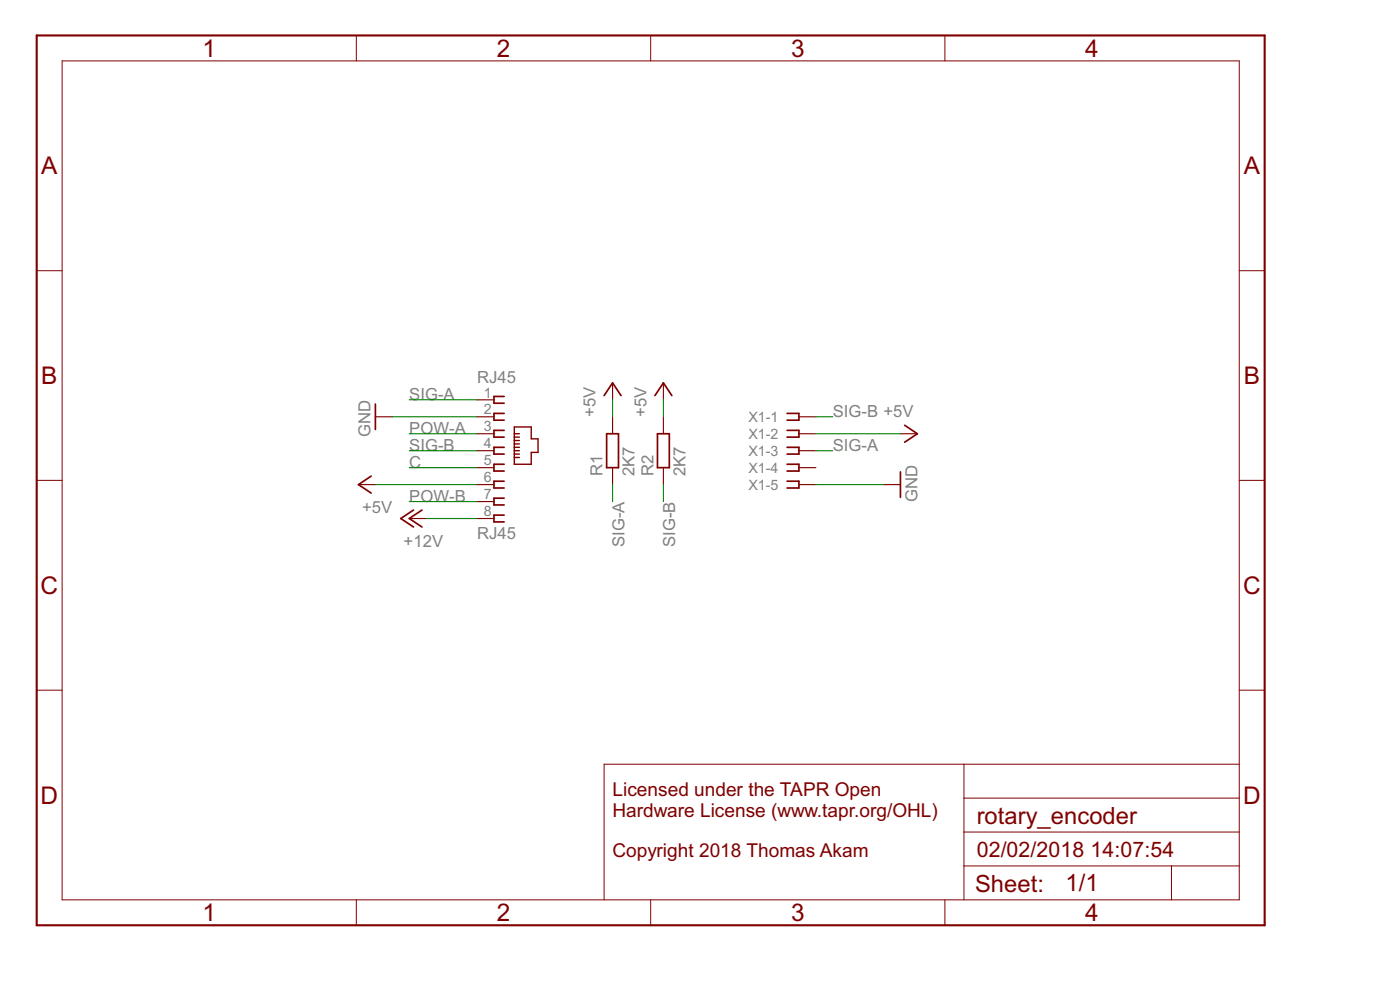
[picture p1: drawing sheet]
<?xml version="1.0" encoding="utf-8"?>
<!DOCTYPE eagle SYSTEM "eagle.dtd">
<eagle version="6.6.0">
<drawing>
<settings>
<setting alwaysvectorfont="no"/>
<setting verticaltext="up"/>
</settings>
<grid distance="0.1" unitdist="inch" unit="inch" style="lines" multiple="1" display="no" altdistance="0.01" altunitdist="inch" altunit="inch"/>
<schematic xreflabel="%F%N/%S.%C%R" xrefpart="/%S.%C%R">
<libraries>
<library name="supply1">
<symbols>
<symbol name="GND">
<wire x1="-1.905" y1="0" x2="1.905" y2="0" width="0.254" layer="94"/>
<text x="-2.54" y="-2.54" size="1.778" layer="96">&gt;VALUE</text>
<pin name="GND" x="0" y="2.54" visible="off" length="short" direction="sup" rot="R270"/>
</symbol>
<symbol name="+12V">
<wire x1="1.27" y1="-1.905" x2="0" y2="0" width="0.254" layer="94"/>
<wire x1="0" y1="0" x2="-1.27" y2="-1.905" width="0.254" layer="94"/>
<wire x1="1.27" y1="-0.635" x2="0" y2="1.27" width="0.254" layer="94"/>
<wire x1="0" y1="1.27" x2="-1.27" y2="-0.635" width="0.254" layer="94"/>
<text x="-2.54" y="-5.08" size="1.778" layer="96" rot="R90">&gt;VALUE</text>
<pin name="+12V" x="0" y="-2.54" visible="off" length="short" direction="sup" rot="R90"/>
</symbol>
<symbol name="+5V">
<wire x1="1.27" y1="-1.905" x2="0" y2="0" width="0.254" layer="94"/>
<wire x1="0" y1="0" x2="-1.27" y2="-1.905" width="0.254" layer="94"/>
<text x="-2.54" y="-5.08" size="1.778" layer="96" rot="R90">&gt;VALUE</text>
<pin name="+5V" x="0" y="-2.54" visible="off" length="short" direction="sup" rot="R90"/>
</symbol>
</symbols>
<devicesets>
<deviceset name="GND" prefix="GND">
<gates>
<gate name="1" symbol="GND" x="0" y="0"/>
</gates>
<devices>
<device name="">
<technologies>
<technology name=""/>
</technologies>
</device>
</devices>
</deviceset>
<deviceset name="+12V" prefix="P+">
<gates>
<gate name="1" symbol="+12V" x="0" y="0"/>
</gates>
<devices>
<device name="">
<technologies>
<technology name=""/>
</technologies>
</device>
</devices>
</deviceset>
<deviceset name="+5V" prefix="P+">
<gates>
<gate name="1" symbol="+5V" x="0" y="0"/>
</gates>
<devices>
<device name="">
<technologies>
<technology name=""/>
</technologies>
</device>
</devices>
</deviceset>
</devicesets>
</library>
<library name="con-tycoelectronics-vertical_RJ45">
<symbols>
<symbol name="JACK8">
<wire x1="1.524" y1="8.128" x2="0" y2="8.128" width="0.254" layer="94"/>
<wire x1="0" y1="8.128" x2="0" y2="7.112" width="0.254" layer="94"/>
<wire x1="0" y1="7.112" x2="1.524" y2="7.112" width="0.254" layer="94"/>
<wire x1="1.524" y1="5.588" x2="0" y2="5.588" width="0.254" layer="94"/>
<wire x1="0" y1="5.588" x2="0" y2="4.572" width="0.254" layer="94"/>
<wire x1="0" y1="4.572" x2="1.524" y2="4.572" width="0.254" layer="94"/>
<wire x1="1.524" y1="3.048" x2="0" y2="3.048" width="0.254" layer="94"/>
<wire x1="0" y1="3.048" x2="0" y2="2.032" width="0.254" layer="94"/>
<wire x1="0" y1="2.032" x2="1.524" y2="2.032" width="0.254" layer="94"/>
<wire x1="1.524" y1="0.508" x2="0" y2="0.508" width="0.254" layer="94"/>
<wire x1="0" y1="0.508" x2="0" y2="-0.508" width="0.254" layer="94"/>
<wire x1="0" y1="-0.508" x2="1.524" y2="-0.508" width="0.254" layer="94"/>
<wire x1="1.524" y1="-2.032" x2="0" y2="-2.032" width="0.254" layer="94"/>
<wire x1="0" y1="-2.032" x2="0" y2="-3.048" width="0.254" layer="94"/>
<wire x1="0" y1="-3.048" x2="1.524" y2="-3.048" width="0.254" layer="94"/>
<wire x1="1.524" y1="-4.572" x2="0" y2="-4.572" width="0.254" layer="94"/>
<wire x1="0" y1="-4.572" x2="0" y2="-5.588" width="0.254" layer="94"/>
<wire x1="0" y1="-5.588" x2="1.524" y2="-5.588" width="0.254" layer="94"/>
<wire x1="3.048" y1="-2.032" x2="5.588" y2="-2.032" width="0.1998" layer="94"/>
<wire x1="5.588" y1="-2.032" x2="5.588" y2="-0.254" width="0.1998" layer="94"/>
<wire x1="5.588" y1="-0.254" x2="6.604" y2="-0.254" width="0.1998" layer="94"/>
<wire x1="6.604" y1="-0.254" x2="6.604" y2="1.778" width="0.1998" layer="94"/>
<wire x1="6.604" y1="1.778" x2="5.588" y2="1.778" width="0.1998" layer="94"/>
<wire x1="5.588" y1="1.778" x2="5.588" y2="3.556" width="0.1998" layer="94"/>
<wire x1="5.588" y1="3.556" x2="3.048" y2="3.556" width="0.1998" layer="94"/>
<wire x1="3.048" y1="3.556" x2="3.048" y2="2.54" width="0.1998" layer="94"/>
<wire x1="3.048" y1="2.54" x2="3.048" y2="2.032" width="0.1998" layer="94"/>
<wire x1="3.048" y1="2.032" x2="3.048" y2="1.524" width="0.1998" layer="94"/>
<wire x1="3.048" y1="1.524" x2="3.048" y2="1.016" width="0.1998" layer="94"/>
<wire x1="3.048" y1="1.016" x2="3.048" y2="0.508" width="0.1998" layer="94"/>
<wire x1="3.048" y1="0.508" x2="3.048" y2="0" width="0.1998" layer="94"/>
<wire x1="3.048" y1="0" x2="3.048" y2="-0.508" width="0.1998" layer="94"/>
<wire x1="3.048" y1="-0.508" x2="3.048" y2="-1.016" width="0.1998" layer="94"/>
<wire x1="3.048" y1="-1.016" x2="3.048" y2="-2.032" width="0.1998" layer="94"/>
<wire x1="3.048" y1="2.54" x2="3.81" y2="2.54" width="0.1998" layer="94"/>
<wire x1="3.048" y1="2.032" x2="3.81" y2="2.032" width="0.1998" layer="94"/>
<wire x1="3.048" y1="1.524" x2="3.81" y2="1.524" width="0.1998" layer="94"/>
<wire x1="3.048" y1="1.016" x2="3.81" y2="1.016" width="0.1998" layer="94"/>
<wire x1="3.048" y1="0.508" x2="3.81" y2="0.508" width="0.1998" layer="94"/>
<wire x1="3.048" y1="0" x2="3.81" y2="0" width="0.1998" layer="94"/>
<wire x1="1.524" y1="-7.112" x2="0" y2="-7.112" width="0.254" layer="94"/>
<wire x1="0" y1="-7.112" x2="0" y2="-8.128" width="0.254" layer="94"/>
<wire x1="0" y1="-8.128" x2="1.524" y2="-8.128" width="0.254" layer="94"/>
<wire x1="1.524" y1="-9.652" x2="0" y2="-9.652" width="0.254" layer="94"/>
<wire x1="0" y1="-9.652" x2="0" y2="-10.668" width="0.254" layer="94"/>
<wire x1="0" y1="-10.668" x2="1.524" y2="-10.668" width="0.254" layer="94"/>
<wire x1="3.048" y1="-0.508" x2="3.81" y2="-0.508" width="0.1998" layer="94"/>
<wire x1="3.048" y1="-1.016" x2="3.81" y2="-1.016" width="0.1998" layer="94"/>
<text x="-2.54" y="10.16" size="1.778" layer="95">&gt;NAME</text>
<text x="-2.54" y="-13.208" size="1.778" layer="96">&gt;VALUE</text>
<pin name="1" x="-2.54" y="7.62" visible="pad" length="short" direction="pas" swaplevel="1"/>
<pin name="2" x="-2.54" y="5.08" visible="pad" length="short" direction="pas" swaplevel="1"/>
<pin name="3" x="-2.54" y="2.54" visible="pad" length="short" direction="pas" swaplevel="1"/>
<pin name="4" x="-2.54" y="0" visible="pad" length="short" direction="pas" swaplevel="1"/>
<pin name="5" x="-2.54" y="-2.54" visible="pad" length="short" direction="pas" swaplevel="1"/>
<pin name="6" x="-2.54" y="-5.08" visible="pad" length="short" direction="pas" swaplevel="1"/>
<pin name="7" x="-2.54" y="-7.62" visible="pad" length="short" direction="pas" swaplevel="1"/>
<pin name="8" x="-2.54" y="-10.16" visible="pad" length="short" direction="pas" swaplevel="1"/>
</symbol>
</symbols>
<devicesets>
<deviceset name="RJ45" prefix="X">
<gates>
<gate name="G$1" symbol="JACK8" x="0" y="0"/>
</gates>
<devices>
<device name="" package="RJ45-NO-SHIELD">
<connects>
<connect gate="G$1" pin="1" pad="1"/>
<connect gate="G$1" pin="2" pad="2"/>
<connect gate="G$1" pin="3" pad="3"/>
<connect gate="G$1" pin="4" pad="4"/>
<connect gate="G$1" pin="5" pad="5"/>
<connect gate="G$1" pin="6" pad="6"/>
<connect gate="G$1" pin="7" pad="7"/>
<connect gate="G$1" pin="8" pad="8"/>
</connects>
<technologies>
<technology name="-6L-B">
<attribute name="MF" value="" constant="no"/>
<attribute name="MPN" value="RJ45-6L-B" constant="no"/>
<attribute name="OC_FARNELL" value="unknown" constant="no"/>
<attribute name="OC_NEWARK" value="16R6090" constant="no"/>
</technology>
<technology name="-6L-S">
<attribute name="MF" value="" constant="no"/>
<attribute name="MPN" value="RJ45-6L-S" constant="no"/>
<attribute name="OC_FARNELL" value="unknown" constant="no"/>
<attribute name="OC_NEWARK" value="16R6091" constant="no"/>
</technology>
<technology name="-6X">
<attribute name="MF" value="" constant="no"/>
<attribute name="MPN" value="RJ45-6X" constant="no"/>
<attribute name="OC_FARNELL" value="unknown" constant="no"/>
<attribute name="OC_NEWARK" value="01P1604" constant="no"/>
</technology>
<technology name="-8L-B">
<attribute name="MF" value="TYCO ELECTRONICS" constant="no"/>
<attribute name="MPN" value="RJ45-8L-B" constant="no"/>
<attribute name="OC_FARNELL" value="1279843" constant="no"/>
<attribute name="OC_NEWARK" value="52K4445" constant="no"/>
</technology>
<technology name="-8L-S">
<attribute name="MF" value="TYCO ELECTRONICS" constant="no"/>
<attribute name="MPN" value="RJ45-8L-S" constant="no"/>
<attribute name="OC_FARNELL" value="unknown" constant="no"/>
<attribute name="OC_NEWARK" value="80K9067" constant="no"/>
</technology>
<technology name="-8X">
<attribute name="MF" value="" constant="no"/>
<attribute name="MPN" value="RJ45-8X" constant="no"/>
<attribute name="OC_FARNELL" value="unknown" constant="no"/>
<attribute name="OC_NEWARK" value="16R6101" constant="no"/>
</technology>
</technologies>
</device>
<device name="VERTICAL" package="RJ45-NO-SHIELD-VERTICAL">
<connects>
<connect gate="G$1" pin="1" pad="1"/>
<connect gate="G$1" pin="2" pad="2"/>
<connect gate="G$1" pin="3" pad="3"/>
<connect gate="G$1" pin="4" pad="4"/>
<connect gate="G$1" pin="5" pad="5"/>
<connect gate="G$1" pin="6" pad="6"/>
<connect gate="G$1" pin="7" pad="7"/>
<connect gate="G$1" pin="8" pad="8"/>
</connects>
<technologies>
<technology name=""/>
</technologies>
</device>
</devices>
</deviceset>
</devicesets>
</library>
<library name="con-samtec">
<symbols>
<symbol name="FPINV">
<wire x1="-1.778" y1="0.508" x2="0" y2="0.508" width="0.254" layer="94"/>
<wire x1="0" y1="0.508" x2="0" y2="-0.508" width="0.254" layer="94"/>
<wire x1="0" y1="-0.508" x2="-1.778" y2="-0.508" width="0.254" layer="94"/>
<text x="-2.54" y="2.54" size="1.778" layer="96">&gt;VALUE</text>
<text x="-3.048" y="0.762" size="1.524" layer="95" rot="R180">&gt;NAME</text>
<pin name="1" x="2.54" y="0" visible="off" length="short" direction="pas" rot="R180"/>
</symbol>
<symbol name="FPIN">
<wire x1="-1.778" y1="0.508" x2="0" y2="0.508" width="0.254" layer="94"/>
<wire x1="0" y1="0.508" x2="0" y2="-0.508" width="0.254" layer="94"/>
<wire x1="0" y1="-0.508" x2="-1.778" y2="-0.508" width="0.254" layer="94"/>
<text x="-3.048" y="0.762" size="1.524" layer="95" rot="R180">&gt;NAME</text>
<pin name="1" x="2.54" y="0" visible="off" length="short" direction="pas" rot="R180"/>
</symbol>
</symbols>
<devicesets>
<deviceset name="SSW-105-02-S-S" prefix="X">
<gates>
<gate name="-1" symbol="FPINV" x="0" y="5.08" addlevel="always"/>
<gate name="-2" symbol="FPIN" x="0" y="2.54" addlevel="always"/>
<gate name="-3" symbol="FPIN" x="0" y="0" addlevel="always"/>
<gate name="-4" symbol="FPIN" x="0" y="-2.54" addlevel="always"/>
<gate name="-5" symbol="FPIN" x="0" y="-5.08" addlevel="always"/>
</gates>
<devices>
<device name="" package="SSW-105-02-S-S">
<connects>
<connect gate="-1" pin="1" pad="1"/>
<connect gate="-2" pin="1" pad="2"/>
<connect gate="-3" pin="1" pad="3"/>
<connect gate="-4" pin="1" pad="4"/>
<connect gate="-5" pin="1" pad="5"/>
</connects>
<technologies>
<technology name="">
<attribute name="MF" value="" constant="no"/>
<attribute name="MPN" value="SSW-105-02-S-S" constant="no"/>
<attribute name="OC_FARNELL" value="unknown" constant="no"/>
<attribute name="OC_NEWARK" value="11P9399" constant="no"/>
</technology>
</technologies>
</device>
<device name="-RA" package="SSW-105-02-S-S-RA">
<connects>
<connect gate="-1" pin="1" pad="1"/>
<connect gate="-2" pin="1" pad="2"/>
<connect gate="-3" pin="1" pad="3"/>
<connect gate="-4" pin="1" pad="4"/>
<connect gate="-5" pin="1" pad="5"/>
</connects>
<technologies>
<technology name="">
<attribute name="MF" value="" constant="no"/>
<attribute name="MPN" value="SSW-105-02-S-S-RA" constant="no"/>
<attribute name="OC_FARNELL" value="unknown" constant="no"/>
<attribute name="OC_NEWARK" value="11P9400" constant="no"/>
</technology>
</technologies>
</device>
</devices>
</deviceset>
</devicesets>
</library>
<library name="rcl">
<symbols>
<symbol name="R-EU">
<wire x1="-2.54" y1="-0.889" x2="2.54" y2="-0.889" width="0.254" layer="94"/>
<wire x1="2.54" y1="0.889" x2="-2.54" y2="0.889" width="0.254" layer="94"/>
<wire x1="2.54" y1="-0.889" x2="2.54" y2="0.889" width="0.254" layer="94"/>
<wire x1="-2.54" y1="-0.889" x2="-2.54" y2="0.889" width="0.254" layer="94"/>
<text x="-3.81" y="1.4986" size="1.778" layer="95">&gt;NAME</text>
<text x="-3.81" y="-3.302" size="1.778" layer="96">&gt;VALUE</text>
<pin name="2" x="5.08" y="0" visible="off" length="short" direction="pas" swaplevel="1" rot="R180"/>
<pin name="1" x="-5.08" y="0" visible="off" length="short" direction="pas" swaplevel="1"/>
</symbol>
</symbols>
<devicesets>
<deviceset name="R-EU_" prefix="R" uservalue="yes">
<gates>
<gate name="G$1" symbol="R-EU" x="0" y="0"/>
</gates>
<devices>
<device name="R0402" package="R0402">
<connects>
<connect gate="G$1" pin="1" pad="1"/>
<connect gate="G$1" pin="2" pad="2"/>
</connects>
<technologies>
<technology name=""/>
</technologies>
</device>
<device name="R0603" package="R0603">
<connects>
<connect gate="G$1" pin="1" pad="1"/>
<connect gate="G$1" pin="2" pad="2"/>
</connects>
<technologies>
<technology name=""/>
</technologies>
</device>
<device name="R0805" package="R0805">
<connects>
<connect gate="G$1" pin="1" pad="1"/>
<connect gate="G$1" pin="2" pad="2"/>
</connects>
<technologies>
<technology name=""/>
</technologies>
</device>
<device name="R0805W" package="R0805W">
<connects>
<connect gate="G$1" pin="1" pad="1"/>
<connect gate="G$1" pin="2" pad="2"/>
</connects>
<technologies>
<technology name=""/>
</technologies>
</device>
<device name="R1206" package="R1206">
<connects>
<connect gate="G$1" pin="1" pad="1"/>
<connect gate="G$1" pin="2" pad="2"/>
</connects>
<technologies>
<technology name=""/>
</technologies>
</device>
<device name="R1206W" package="R1206W">
<connects>
<connect gate="G$1" pin="1" pad="1"/>
<connect gate="G$1" pin="2" pad="2"/>
</connects>
<technologies>
<technology name=""/>
</technologies>
</device>
<device name="R1210" package="R1210">
<connects>
<connect gate="G$1" pin="1" pad="1"/>
<connect gate="G$1" pin="2" pad="2"/>
</connects>
<technologies>
<technology name=""/>
</technologies>
</device>
<device name="R1210W" package="R1210W">
<connects>
<connect gate="G$1" pin="1" pad="1"/>
<connect gate="G$1" pin="2" pad="2"/>
</connects>
<technologies>
<technology name=""/>
</technologies>
</device>
<device name="R2010" package="R2010">
<connects>
<connect gate="G$1" pin="1" pad="1"/>
<connect gate="G$1" pin="2" pad="2"/>
</connects>
<technologies>
<technology name=""/>
</technologies>
</device>
<device name="R2010W" package="R2010W">
<connects>
<connect gate="G$1" pin="1" pad="1"/>
<connect gate="G$1" pin="2" pad="2"/>
</connects>
<technologies>
<technology name=""/>
</technologies>
</device>
<device name="R2012" package="R2012">
<connects>
<connect gate="G$1" pin="1" pad="1"/>
<connect gate="G$1" pin="2" pad="2"/>
</connects>
<technologies>
<technology name=""/>
</technologies>
</device>
<device name="R2012W" package="R2012W">
<connects>
<connect gate="G$1" pin="1" pad="1"/>
<connect gate="G$1" pin="2" pad="2"/>
</connects>
<technologies>
<technology name=""/>
</technologies>
</device>
<device name="R2512" package="R2512">
<connects>
<connect gate="G$1" pin="1" pad="1"/>
<connect gate="G$1" pin="2" pad="2"/>
</connects>
<technologies>
<technology name=""/>
</technologies>
</device>
<device name="R2512W" package="R2512W">
<connects>
<connect gate="G$1" pin="1" pad="1"/>
<connect gate="G$1" pin="2" pad="2"/>
</connects>
<technologies>
<technology name=""/>
</technologies>
</device>
<device name="R3216" package="R3216">
<connects>
<connect gate="G$1" pin="1" pad="1"/>
<connect gate="G$1" pin="2" pad="2"/>
</connects>
<technologies>
<technology name=""/>
</technologies>
</device>
<device name="R3216W" package="R3216W">
<connects>
<connect gate="G$1" pin="1" pad="1"/>
<connect gate="G$1" pin="2" pad="2"/>
</connects>
<technologies>
<technology name=""/>
</technologies>
</device>
<device name="R3225" package="R3225">
<connects>
<connect gate="G$1" pin="1" pad="1"/>
<connect gate="G$1" pin="2" pad="2"/>
</connects>
<technologies>
<technology name=""/>
</technologies>
</device>
<device name="R3225W" package="R3225W">
<connects>
<connect gate="G$1" pin="1" pad="1"/>
<connect gate="G$1" pin="2" pad="2"/>
</connects>
<technologies>
<technology name=""/>
</technologies>
</device>
<device name="R5025" package="R5025">
<connects>
<connect gate="G$1" pin="1" pad="1"/>
<connect gate="G$1" pin="2" pad="2"/>
</connects>
<technologies>
<technology name=""/>
</technologies>
</device>
<device name="R5025W" package="R5025W">
<connects>
<connect gate="G$1" pin="1" pad="1"/>
<connect gate="G$1" pin="2" pad="2"/>
</connects>
<technologies>
<technology name=""/>
</technologies>
</device>
<device name="R6332" package="R6332">
<connects>
<connect gate="G$1" pin="1" pad="1"/>
<connect gate="G$1" pin="2" pad="2"/>
</connects>
<technologies>
<technology name=""/>
</technologies>
</device>
<device name="R6332W" package="R6332W">
<connects>
<connect gate="G$1" pin="1" pad="1"/>
<connect gate="G$1" pin="2" pad="2"/>
</connects>
<technologies>
<technology name=""/>
</technologies>
</device>
<device name="M0805" package="M0805">
<connects>
<connect gate="G$1" pin="1" pad="1"/>
<connect gate="G$1" pin="2" pad="2"/>
</connects>
<technologies>
<technology name=""/>
</technologies>
</device>
<device name="M1206" package="M1206">
<connects>
<connect gate="G$1" pin="1" pad="1"/>
<connect gate="G$1" pin="2" pad="2"/>
</connects>
<technologies>
<technology name=""/>
</technologies>
</device>
<device name="M1406" package="M1406">
<connects>
<connect gate="G$1" pin="1" pad="1"/>
<connect gate="G$1" pin="2" pad="2"/>
</connects>
<technologies>
<technology name=""/>
</technologies>
</device>
<device name="M2012" package="M2012">
<connects>
<connect gate="G$1" pin="1" pad="1"/>
<connect gate="G$1" pin="2" pad="2"/>
</connects>
<technologies>
<technology name=""/>
</technologies>
</device>
<device name="M2309" package="M2309">
<connects>
<connect gate="G$1" pin="1" pad="1"/>
<connect gate="G$1" pin="2" pad="2"/>
</connects>
<technologies>
<technology name=""/>
</technologies>
</device>
<device name="M3216" package="M3216">
<connects>
<connect gate="G$1" pin="1" pad="1"/>
<connect gate="G$1" pin="2" pad="2"/>
</connects>
<technologies>
<technology name=""/>
</technologies>
</device>
<device name="M3516" package="M3516">
<connects>
<connect gate="G$1" pin="1" pad="1"/>
<connect gate="G$1" pin="2" pad="2"/>
</connects>
<technologies>
<technology name=""/>
</technologies>
</device>
<device name="M5923" package="M5923">
<connects>
<connect gate="G$1" pin="1" pad="1"/>
<connect gate="G$1" pin="2" pad="2"/>
</connects>
<technologies>
<technology name=""/>
</technologies>
</device>
<device name="0204/5" package="0204/5">
<connects>
<connect gate="G$1" pin="1" pad="1"/>
<connect gate="G$1" pin="2" pad="2"/>
</connects>
<technologies>
<technology name=""/>
</technologies>
</device>
<device name="0204/7" package="0204/7">
<connects>
<connect gate="G$1" pin="1" pad="1"/>
<connect gate="G$1" pin="2" pad="2"/>
</connects>
<technologies>
<technology name=""/>
</technologies>
</device>
<device name="0204/2V" package="0204V">
<connects>
<connect gate="G$1" pin="1" pad="1"/>
<connect gate="G$1" pin="2" pad="2"/>
</connects>
<technologies>
<technology name=""/>
</technologies>
</device>
<device name="0207/10" package="0207/10">
<connects>
<connect gate="G$1" pin="1" pad="1"/>
<connect gate="G$1" pin="2" pad="2"/>
</connects>
<technologies>
<technology name=""/>
</technologies>
</device>
<device name="0207/12" package="0207/12">
<connects>
<connect gate="G$1" pin="1" pad="1"/>
<connect gate="G$1" pin="2" pad="2"/>
</connects>
<technologies>
<technology name=""/>
</technologies>
</device>
<device name="0207/15" package="0207/15">
<connects>
<connect gate="G$1" pin="1" pad="1"/>
<connect gate="G$1" pin="2" pad="2"/>
</connects>
<technologies>
<technology name=""/>
</technologies>
</device>
<device name="0207/2V" package="0207/2V">
<connects>
<connect gate="G$1" pin="1" pad="1"/>
<connect gate="G$1" pin="2" pad="2"/>
</connects>
<technologies>
<technology name=""/>
</technologies>
</device>
<device name="0207/5V" package="0207/5V">
<connects>
<connect gate="G$1" pin="1" pad="1"/>
<connect gate="G$1" pin="2" pad="2"/>
</connects>
<technologies>
<technology name=""/>
</technologies>
</device>
<device name="0207/7" package="0207/7">
<connects>
<connect gate="G$1" pin="1" pad="1"/>
<connect gate="G$1" pin="2" pad="2"/>
</connects>
<technologies>
<technology name=""/>
</technologies>
</device>
<device name="0309/10" package="0309/10">
<connects>
<connect gate="G$1" pin="1" pad="1"/>
<connect gate="G$1" pin="2" pad="2"/>
</connects>
<technologies>
<technology name=""/>
</technologies>
</device>
<device name="0309/12" package="0309/12">
<connects>
<connect gate="G$1" pin="1" pad="1"/>
<connect gate="G$1" pin="2" pad="2"/>
</connects>
<technologies>
<technology name=""/>
</technologies>
</device>
<device name="0309/V" package="0309V">
<connects>
<connect gate="G$1" pin="1" pad="1"/>
<connect gate="G$1" pin="2" pad="2"/>
</connects>
<technologies>
<technology name=""/>
</technologies>
</device>
<device name="0411/12" package="0411/12">
<connects>
<connect gate="G$1" pin="1" pad="1"/>
<connect gate="G$1" pin="2" pad="2"/>
</connects>
<technologies>
<technology name=""/>
</technologies>
</device>
<device name="0411/15" package="0411/15">
<connects>
<connect gate="G$1" pin="1" pad="1"/>
<connect gate="G$1" pin="2" pad="2"/>
</connects>
<technologies>
<technology name=""/>
</technologies>
</device>
<device name="0411/3V" package="0411V">
<connects>
<connect gate="G$1" pin="1" pad="1"/>
<connect gate="G$1" pin="2" pad="2"/>
</connects>
<technologies>
<technology name=""/>
</technologies>
</device>
<device name="0414/15" package="0414/15">
<connects>
<connect gate="G$1" pin="1" pad="1"/>
<connect gate="G$1" pin="2" pad="2"/>
</connects>
<technologies>
<technology name=""/>
</technologies>
</device>
<device name="0414/5V" package="0414V">
<connects>
<connect gate="G$1" pin="1" pad="1"/>
<connect gate="G$1" pin="2" pad="2"/>
</connects>
<technologies>
<technology name=""/>
</technologies>
</device>
<device name="0617/17" package="0617/17">
<connects>
<connect gate="G$1" pin="1" pad="1"/>
<connect gate="G$1" pin="2" pad="2"/>
</connects>
<technologies>
<technology name=""/>
</technologies>
</device>
<device name="0617/22" package="0617/22">
<connects>
<connect gate="G$1" pin="1" pad="1"/>
<connect gate="G$1" pin="2" pad="2"/>
</connects>
<technologies>
<technology name=""/>
</technologies>
</device>
<device name="0617/5V" package="0617V">
<connects>
<connect gate="G$1" pin="1" pad="1"/>
<connect gate="G$1" pin="2" pad="2"/>
</connects>
<technologies>
<technology name=""/>
</technologies>
</device>
<device name="0922/22" package="0922/22">
<connects>
<connect gate="G$1" pin="1" pad="1"/>
<connect gate="G$1" pin="2" pad="2"/>
</connects>
<technologies>
<technology name=""/>
</technologies>
</device>
<device name="0613/5V" package="P0613V">
<connects>
<connect gate="G$1" pin="1" pad="1"/>
<connect gate="G$1" pin="2" pad="2"/>
</connects>
<technologies>
<technology name=""/>
</technologies>
</device>
<device name="0613/15" package="P0613/15">
<connects>
<connect gate="G$1" pin="1" pad="1"/>
<connect gate="G$1" pin="2" pad="2"/>
</connects>
<technologies>
<technology name=""/>
</technologies>
</device>
<device name="0817/22" package="P0817/22">
<connects>
<connect gate="G$1" pin="1" pad="1"/>
<connect gate="G$1" pin="2" pad="2"/>
</connects>
<technologies>
<technology name=""/>
</technologies>
</device>
<device name="0817/7V" package="P0817V">
<connects>
<connect gate="G$1" pin="1" pad="1"/>
<connect gate="G$1" pin="2" pad="2"/>
</connects>
<technologies>
<technology name=""/>
</technologies>
</device>
<device name="V234/12" package="V234/12">
<connects>
<connect gate="G$1" pin="1" pad="1"/>
<connect gate="G$1" pin="2" pad="2"/>
</connects>
<technologies>
<technology name=""/>
</technologies>
</device>
<device name="V235/17" package="V235/17">
<connects>
<connect gate="G$1" pin="1" pad="1"/>
<connect gate="G$1" pin="2" pad="2"/>
</connects>
<technologies>
<technology name=""/>
</technologies>
</device>
<device name="V526-0" package="V526-0">
<connects>
<connect gate="G$1" pin="1" pad="1"/>
<connect gate="G$1" pin="2" pad="2"/>
</connects>
<technologies>
<technology name=""/>
</technologies>
</device>
<device name="MELF0102R" package="MINI_MELF-0102R">
<connects>
<connect gate="G$1" pin="1" pad="1"/>
<connect gate="G$1" pin="2" pad="2"/>
</connects>
<technologies>
<technology name=""/>
</technologies>
</device>
<device name="MELF0102W" package="MINI_MELF-0102W">
<connects>
<connect gate="G$1" pin="1" pad="1"/>
<connect gate="G$1" pin="2" pad="2"/>
</connects>
<technologies>
<technology name=""/>
</technologies>
</device>
<device name="MELF0204R" package="MINI_MELF-0204R">
<connects>
<connect gate="G$1" pin="1" pad="1"/>
<connect gate="G$1" pin="2" pad="2"/>
</connects>
<technologies>
<technology name=""/>
</technologies>
</device>
<device name="MELF0204W" package="MINI_MELF-0204W">
<connects>
<connect gate="G$1" pin="1" pad="1"/>
<connect gate="G$1" pin="2" pad="2"/>
</connects>
<technologies>
<technology name=""/>
</technologies>
</device>
<device name="MELF0207R" package="MINI_MELF-0207R">
<connects>
<connect gate="G$1" pin="1" pad="1"/>
<connect gate="G$1" pin="2" pad="2"/>
</connects>
<technologies>
<technology name=""/>
</technologies>
</device>
<device name="MELF0207W" package="MINI_MELF-0207W">
<connects>
<connect gate="G$1" pin="1" pad="1"/>
<connect gate="G$1" pin="2" pad="2"/>
</connects>
<technologies>
<technology name=""/>
</technologies>
</device>
<device name="0922V" package="0922V">
<connects>
<connect gate="G$1" pin="1" pad="1"/>
<connect gate="G$1" pin="2" pad="2"/>
</connects>
<technologies>
<technology name=""/>
</technologies>
</device>
<device name="RDH/15" package="RDH/15">
<connects>
<connect gate="G$1" pin="1" pad="1"/>
<connect gate="G$1" pin="2" pad="2"/>
</connects>
<technologies>
<technology name=""/>
</technologies>
</device>
<device name="MELF0102AX" package="MINI_MELF-0102AX">
<connects>
<connect gate="G$1" pin="1" pad="1"/>
<connect gate="G$1" pin="2" pad="2"/>
</connects>
<technologies>
<technology name=""/>
</technologies>
</device>
<device name="R0201" package="R0201">
<connects>
<connect gate="G$1" pin="1" pad="1"/>
<connect gate="G$1" pin="2" pad="2"/>
</connects>
<technologies>
<technology name=""/>
</technologies>
</device>
<device name="VTA52" package="VTA52">
<connects>
<connect gate="G$1" pin="1" pad="1"/>
<connect gate="G$1" pin="2" pad="2"/>
</connects>
<technologies>
<technology name=""/>
</technologies>
</device>
<device name="VTA53" package="VTA53">
<connects>
<connect gate="G$1" pin="1" pad="1"/>
<connect gate="G$1" pin="2" pad="2"/>
</connects>
<technologies>
<technology name=""/>
</technologies>
</device>
<device name="VTA54" package="VTA54">
<connects>
<connect gate="G$1" pin="1" pad="1"/>
<connect gate="G$1" pin="2" pad="2"/>
</connects>
<technologies>
<technology name=""/>
</technologies>
</device>
<device name="VTA55" package="VTA55">
<connects>
<connect gate="G$1" pin="1" pad="1"/>
<connect gate="G$1" pin="2" pad="2"/>
</connects>
<technologies>
<technology name=""/>
</technologies>
</device>
<device name="VTA56" package="VTA56">
<connects>
<connect gate="G$1" pin="1" pad="1"/>
<connect gate="G$1" pin="2" pad="2"/>
</connects>
<technologies>
<technology name=""/>
</technologies>
</device>
<device name="VMTA55" package="VMTA55">
<connects>
<connect gate="G$1" pin="1" pad="1"/>
<connect gate="G$1" pin="2" pad="2"/>
</connects>
<technologies>
<technology name=""/>
</technologies>
</device>
<device name="VMTB60" package="VMTB60">
<connects>
<connect gate="G$1" pin="1" pad="1"/>
<connect gate="G$1" pin="2" pad="2"/>
</connects>
<technologies>
<technology name=""/>
</technologies>
</device>
<device name="R4527" package="R4527">
<connects>
<connect gate="G$1" pin="1" pad="1"/>
<connect gate="G$1" pin="2" pad="2"/>
</connects>
<technologies>
<technology name=""/>
</technologies>
</device>
<device name="WSC0001" package="WSC0001">
<connects>
<connect gate="G$1" pin="1" pad="1"/>
<connect gate="G$1" pin="2" pad="2"/>
</connects>
<technologies>
<technology name=""/>
</technologies>
</device>
<device name="WSC0002" package="WSC0002">
<connects>
<connect gate="G$1" pin="1" pad="1"/>
<connect gate="G$1" pin="2" pad="2"/>
</connects>
<technologies>
<technology name=""/>
</technologies>
</device>
<device name="WSC01/2" package="WSC01/2">
<connects>
<connect gate="G$1" pin="1" pad="1"/>
<connect gate="G$1" pin="2" pad="2"/>
</connects>
<technologies>
<technology name=""/>
</technologies>
</device>
<device name="WSC2515" package="WSC2515">
<connects>
<connect gate="G$1" pin="1" pad="1"/>
<connect gate="G$1" pin="2" pad="2"/>
</connects>
<technologies>
<technology name=""/>
</technologies>
</device>
<device name="WSC4527" package="WSC4527">
<connects>
<connect gate="G$1" pin="1" pad="1"/>
<connect gate="G$1" pin="2" pad="2"/>
</connects>
<technologies>
<technology name=""/>
</technologies>
</device>
<device name="WSC6927" package="WSC6927">
<connects>
<connect gate="G$1" pin="1" pad="1"/>
<connect gate="G$1" pin="2" pad="2"/>
</connects>
<technologies>
<technology name=""/>
</technologies>
</device>
<device name="R1218" package="R1218">
<connects>
<connect gate="G$1" pin="1" pad="1"/>
<connect gate="G$1" pin="2" pad="2"/>
</connects>
<technologies>
<technology name=""/>
</technologies>
</device>
<device name="1812X7R" package="1812X7R">
<connects>
<connect gate="G$1" pin="1" pad="1"/>
<connect gate="G$1" pin="2" pad="2"/>
</connects>
<technologies>
<technology name=""/>
</technologies>
</device>
<device name="PRL1632" package="PRL1632">
<connects>
<connect gate="G$1" pin="1" pad="1"/>
<connect gate="G$1" pin="2" pad="2"/>
</connects>
<technologies>
<technology name=""/>
</technologies>
</device>
<device name="01005" package="R01005">
<connects>
<connect gate="G$1" pin="1" pad="1"/>
<connect gate="G$1" pin="2" pad="2"/>
</connects>
<technologies>
<technology name=""/>
</technologies>
</device>
</devices>
</deviceset>
</devicesets>
</library>
<library name="frames">
<symbols>
<symbol name="A5L-LOC">
<wire x1="85.09" y1="3.81" x2="85.09" y2="24.13" width="0.1016" layer="94"/>
<wire x1="85.09" y1="24.13" x2="139.065" y2="24.13" width="0.1016" layer="94"/>
<wire x1="139.065" y1="24.13" x2="180.34" y2="24.13" width="0.1016" layer="94"/>
<wire x1="170.18" y1="3.81" x2="170.18" y2="8.89" width="0.1016" layer="94"/>
<wire x1="170.18" y1="8.89" x2="180.34" y2="8.89" width="0.1016" layer="94"/>
<wire x1="170.18" y1="8.89" x2="139.065" y2="8.89" width="0.1016" layer="94"/>
<wire x1="139.065" y1="8.89" x2="139.065" y2="3.81" width="0.1016" layer="94"/>
<wire x1="139.065" y1="8.89" x2="139.065" y2="13.97" width="0.1016" layer="94"/>
<wire x1="139.065" y1="13.97" x2="180.34" y2="13.97" width="0.1016" layer="94"/>
<wire x1="139.065" y1="13.97" x2="139.065" y2="19.05" width="0.1016" layer="94"/>
<wire x1="139.065" y1="19.05" x2="180.34" y2="19.05" width="0.1016" layer="94"/>
<wire x1="139.065" y1="19.05" x2="139.065" y2="24.13" width="0.1016" layer="94"/>
<text x="140.97" y="15.24" size="2.54" layer="94">&gt;DRAWING_NAME</text>
<text x="140.97" y="10.16" size="2.286" layer="94">&gt;LAST_DATE_TIME</text>
<text x="154.305" y="5.08" size="2.54" layer="94">&gt;SHEET</text>
<text x="140.716" y="4.953" size="2.54" layer="94">Sheet:</text>
<frame x1="0" y1="0" x2="184.15" y2="133.35" columns="4" rows="4" layer="94"/>
</symbol>
</symbols>
<devicesets>
<deviceset name="DINA5_L" prefix="FRAME" uservalue="yes">
<gates>
<gate name="G$1" symbol="A5L-LOC" x="0" y="0"/>
</gates>
<devices>
<device name="">
<technologies>
<technology name=""/>
</technologies>
</device>
</devices>
</deviceset>
</devicesets>
</library>
</libraries>
<attributes>
</attributes>
<variantdefs>
</variantdefs>
<classes>
<class number="0" name="default" width="0" drill="0">
</class>
</classes>
<parts>
<part name="RJ45" library="con-tycoelectronics-vertical_RJ45" deviceset="RJ45" device="VERTICAL" value="RJ45"/>
<part name="GND7" library="supply1" deviceset="GND" device=""/>
<part name="P+5" library="supply1" deviceset="+12V" device=""/>
<part name="P+4" library="supply1" deviceset="+5V" device=""/>
<part name="X1" library="con-samtec" deviceset="SSW-105-02-S-S" device="-RA"/>
<part name="GND1" library="supply1" deviceset="GND" device=""/>
<part name="R1" library="rcl" deviceset="R-EU_" device="M0805" value="2K7"/>
<part name="R2" library="rcl" deviceset="R-EU_" device="M0805" value="2K7"/>
<part name="P+1" library="supply1" deviceset="+5V" device=""/>
<part name="P+2" library="supply1" deviceset="+5V" device=""/>
<part name="P+3" library="supply1" deviceset="+5V" device=""/>
<part name="FRAME1" library="frames" deviceset="DINA5_L" device=""/>
</parts>
<sheets>
<sheet>
<plain>
<text x="86.36" y="10.16" size="2.032" layer="94">Licensed under the TAPR Open
Hardware License (www.tapr.org/OHL)

Copyright 2018 Thomas Akam</text>
</plain>
<instances>
<instance part="RJ45" gate="G$1" x="68.58" y="71.12"/>
<instance part="GND7" gate="1" x="50.8" y="76.2" rot="R270"/>
<instance part="P+5" gate="1" x="55.88" y="60.96" rot="R90"/>
<instance part="P+4" gate="1" x="48.26" y="66.04" rot="R90"/>
<instance part="X1" gate="-1" x="114.3" y="76.2" smashed="yes">
<attribute name="NAME" x="111.252" y="76.962" size="1.524" layer="95" rot="R180"/>
</instance>
<instance part="X1" gate="-2" x="114.3" y="73.66"/>
<instance part="X1" gate="-3" x="114.3" y="71.12"/>
<instance part="X1" gate="-4" x="114.3" y="68.58"/>
<instance part="X1" gate="-5" x="114.3" y="66.04"/>
<instance part="GND1" gate="1" x="129.54" y="66.04" rot="R90"/>
<instance part="R1" gate="G$1" x="86.36" y="71.12" rot="R90"/>
<instance part="R2" gate="G$1" x="93.98" y="71.12" rot="R90"/>
<instance part="P+1" gate="1" x="132.08" y="73.66" rot="R270"/>
<instance part="P+2" gate="1" x="86.36" y="81.28"/>
<instance part="P+3" gate="1" x="93.98" y="81.28"/>
<instance part="FRAME1" gate="G$1" x="0" y="0"/>
</instances>
<busses>
</busses>
<nets>
<net name="GND" class="0">
<segment>
<pinref part="RJ45" gate="G$1" pin="2"/>
<pinref part="GND7" gate="1" pin="GND"/>
<wire x1="53.34" y1="76.2" x2="66.04" y2="76.2" width="0.1524" layer="91"/>
</segment>
<segment>
<pinref part="X1" gate="-5" pin="1"/>
<pinref part="GND1" gate="1" pin="GND"/>
<wire x1="127" y1="66.04" x2="116.84" y2="66.04" width="0.1524" layer="91"/>
</segment>
</net>
<net name="POW-A" class="0">
<segment>
<pinref part="RJ45" gate="G$1" pin="3"/>
<wire x1="66.04" y1="73.66" x2="55.88" y2="73.66" width="0.1524" layer="91"/>
<label x="55.88" y="73.66" size="1.778" layer="95"/>
</segment>
</net>
<net name="POW-B" class="0">
<segment>
<pinref part="RJ45" gate="G$1" pin="7"/>
<wire x1="66.04" y1="63.5" x2="55.88" y2="63.5" width="0.1524" layer="91"/>
<label x="55.88" y="63.5" size="1.778" layer="95"/>
</segment>
</net>
<net name="+12V" class="0">
<segment>
<pinref part="RJ45" gate="G$1" pin="8"/>
<pinref part="P+5" gate="1" pin="+12V"/>
<wire x1="58.42" y1="60.96" x2="66.04" y2="60.96" width="0.1524" layer="91"/>
</segment>
</net>
<net name="SIG-B" class="0">
<segment>
<pinref part="RJ45" gate="G$1" pin="4"/>
<wire x1="66.04" y1="71.12" x2="55.88" y2="71.12" width="0.1524" layer="91"/>
<label x="55.88" y="71.12" size="1.778" layer="95"/>
</segment>
<segment>
<pinref part="X1" gate="-1" pin="1"/>
<wire x1="116.84" y1="76.2" x2="119.38" y2="76.2" width="0.1524" layer="91"/>
<label x="119.38" y="76.2" size="1.778" layer="95"/>
</segment>
<segment>
<pinref part="R2" gate="G$1" pin="1"/>
<wire x1="93.98" y1="66.04" x2="93.98" y2="63.5" width="0.1524" layer="91"/>
<label x="93.98" y="63.5" size="1.778" layer="95" rot="R270"/>
</segment>
</net>
<net name="+5V" class="0">
<segment>
<pinref part="RJ45" gate="G$1" pin="6"/>
<wire x1="66.04" y1="66.04" x2="50.8" y2="66.04" width="0.1524" layer="91"/>
<pinref part="P+4" gate="1" pin="+5V"/>
</segment>
<segment>
<pinref part="X1" gate="-2" pin="1"/>
<wire x1="116.84" y1="73.66" x2="129.54" y2="73.66" width="0.1524" layer="91"/>
<pinref part="P+1" gate="1" pin="+5V"/>
</segment>
<segment>
<pinref part="R1" gate="G$1" pin="2"/>
<pinref part="P+2" gate="1" pin="+5V"/>
<wire x1="86.36" y1="78.74" x2="86.36" y2="76.2" width="0.1524" layer="91"/>
</segment>
<segment>
<pinref part="R2" gate="G$1" pin="2"/>
<pinref part="P+3" gate="1" pin="+5V"/>
<wire x1="93.98" y1="78.74" x2="93.98" y2="76.2" width="0.1524" layer="91"/>
</segment>
</net>
<net name="SIG-A" class="0">
<segment>
<pinref part="RJ45" gate="G$1" pin="1"/>
<wire x1="66.04" y1="78.74" x2="55.88" y2="78.74" width="0.1524" layer="91"/>
<label x="55.88" y="78.74" size="1.778" layer="95"/>
</segment>
<segment>
<pinref part="X1" gate="-3" pin="1"/>
<wire x1="116.84" y1="71.12" x2="119.38" y2="71.12" width="0.1524" layer="91"/>
<label x="119.38" y="71.12" size="1.778" layer="95"/>
</segment>
<segment>
<pinref part="R1" gate="G$1" pin="1"/>
<wire x1="86.36" y1="66.04" x2="86.36" y2="63.5" width="0.1524" layer="91"/>
<label x="86.36" y="63.5" size="1.778" layer="95" rot="R270"/>
</segment>
</net>
<net name="C" class="0">
<segment>
<pinref part="RJ45" gate="G$1" pin="5"/>
<wire x1="66.04" y1="68.58" x2="55.88" y2="68.58" width="0.1524" layer="91"/>
<label x="55.88" y="68.58" size="1.778" layer="95"/>
</segment>
</net>
</nets>
</sheet>
</sheets>
<errors>
<approved hash="101,1,91.44,53.34,X1-4,1,,,,"/>
<approved hash="106,1,40.64,45.72,+12V,,,,,"/>
<approved hash="106,1,33.02,45.72,+12V,,,,,"/>
<approved hash="106,1,40.64,53.34,C,,,,,"/>
<approved hash="106,1,40.64,58.42,POW-A,,,,,"/>
<approved hash="106,1,40.64,48.26,POW-B,,,,,"/>
</errors>
</schematic>
</drawing>
<compatibility>
<note version="6.3" minversion="6.2.2" severity="warning">
Since Version 6.2.2 text objects can contain more than one line,
which will not be processed correctly with this version.
</note>
</compatibility>
</eagle>
